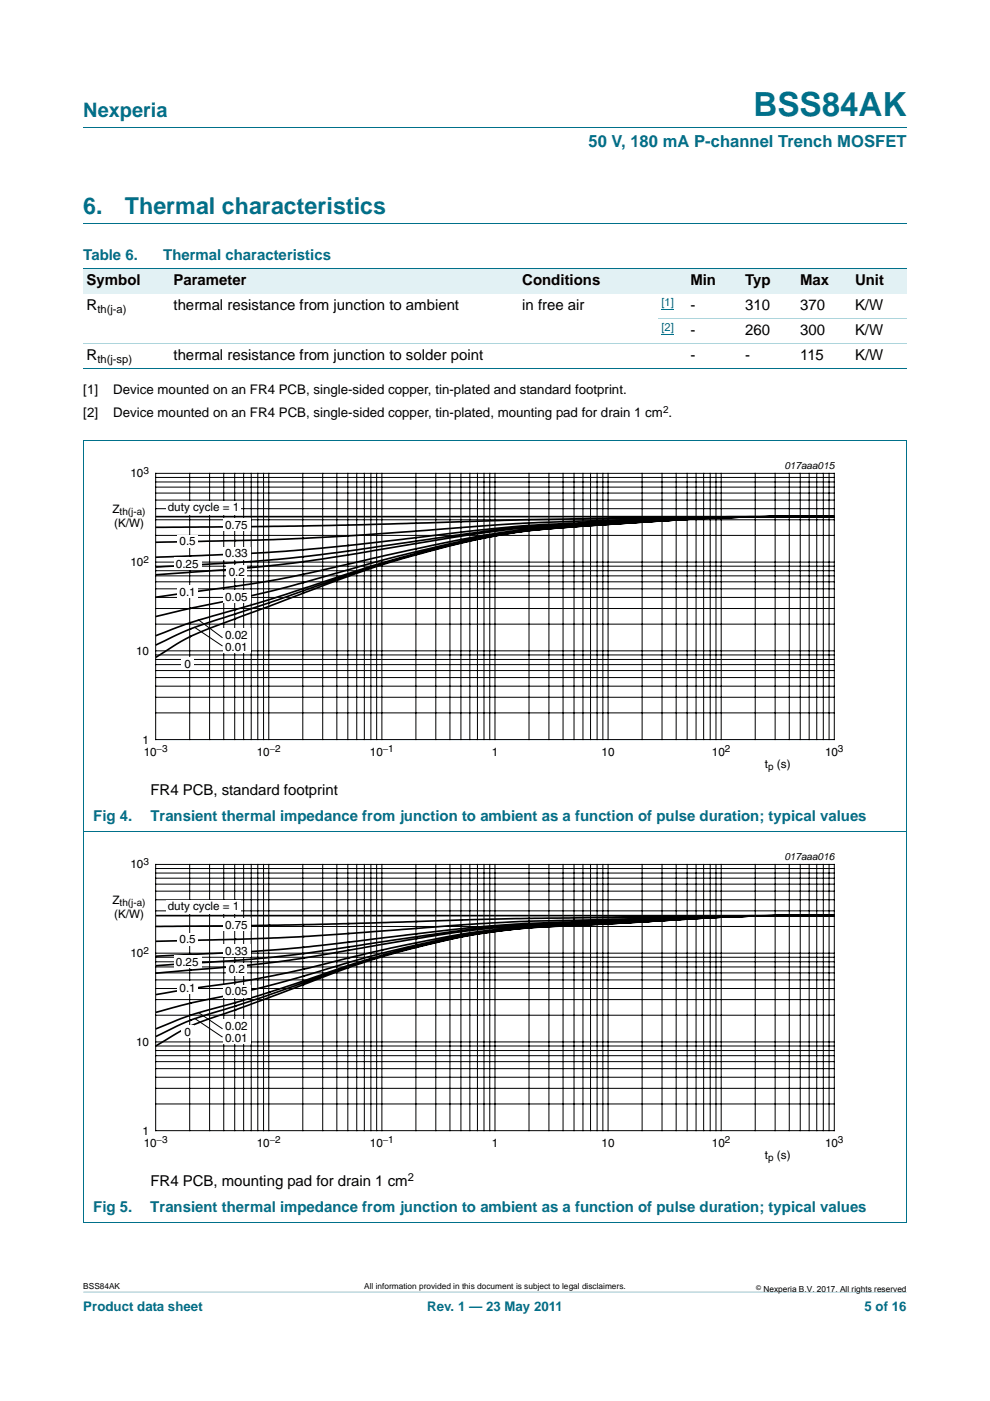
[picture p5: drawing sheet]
<svg xmlns="http://www.w3.org/2000/svg" width="210mm" height="297mm" viewBox="0 0 210 297" stroke-linecap="round" stroke-linejoin="round" font-family="sans-serif">
<path d="M17.7 273.9l174.6 .1z" fill="#00708a"/>
<path d="M17.7 27h174.6M17.7 47.4h174.6" fill="none" stroke="#00708a" stroke-width=".21"/>
<g fill="#e2f1f4">
<path d="M17.7 57h18.4v5.3h-18.4z"/>
<path d="M36.1 57h74v5.3h-74z"/>
<path d="M110.1 57h29.5v5.3h-29.5z"/>
<path d="M139.6 57h17.8v5.3h-17.8z"/>
<path d="M157.4 57h11.6v5.3h-11.6z"/>
<path d="M169 57h11.7v5.3h-11.7z"/>
<path d="M180.7 57h11.6v5.3h-11.6z"/>
</g>
<path d="M140.3 65.5h2.7M140.3 70.8h2.7" fill="none" stroke="#00f" stroke-width=".21"/>
<path d="M17.7 57h174.6M17.7 78.1h174.6M17.6 176.2h174.7M17.6 259.1h174.7M17.7 259.1v-165.8h174.6v165.8" fill="none" stroke="#00708a" stroke-width=".21"/>
<path d="M17.7 72.8h174.6M139.6 67.5h52.7" fill="none" stroke="#a5d5dc" stroke-width=".21"/>
<path d="M20.3 97.5h169.4v66.4h-169.4z" fill="none" stroke="#fff" stroke-width=".21"/>
<g fill="none" stroke="#000" stroke-width=".21">
<path d="M33 100.4h144v56.4h-144zM33 119.2h144M33 113.5h144M33 110.2h144M33 107.9h144M33 106h144M33 104.5h144M33 103.3h144M33 102.2h144M33 101.2h144M40.2 100.4v56.4M44.5 100.4v56.4"/>
<path d="M47.5 100.4v56.4M49.8 100.4v56.4M51.7 100.4v56.4M53.3 100.4v56.4M54.7 100.4v56.4M55.9 100.4v56.4M57 100.4v56.4M64.2 100.4v56.4M68.4 100.4v56.4M71.4 100.4v56.4M73.8 100.4v56.4M75.7 100.4v56.4"/>
<path d="M77.3 100.4v56.4M78.7 100.4v56.4M79.9 100.4v56.4M81 100.4v56.4M88.2 100.4v56.4M92.4 100.4v56.4M95.4 100.4v56.4M97.8 100.4v56.4M99.7 100.4v56.4M101.3 100.4v56.4M102.7 100.4v56.4M103.9 100.4v56.4"/>
<path d="M105 100.4v56.4M112.2 100.4v56.4M116.4 100.4v56.4M119.4 100.4v56.4M121.8 100.4v56.4M123.6 100.4v56.4M125.3 100.4v56.4M126.6 100.4v56.4M127.9 100.4v56.4M129 100.4v56.4M136.2 100.4v56.4M140.4 100.4v56.4"/>
<path d="M143.4 100.4v56.4M145.7 100.4v56.4M147.6 100.4v56.4M149.2 100.4v56.4M150.6 100.4v56.4M151.9 100.4v56.4M153 100.4v56.4M160.2 100.4v56.4M164.4 100.4v56.4M167.4 100.4v56.4M169.7 100.4v56.4M171.6 100.4v56.4"/>
<path d="M173.2 100.4v56.4M174.6 100.4v56.4M175.8 100.4v56.4M33 139.8h144M33 138.9h144M33 138h144M33 132.3h144M33 129h144M33 126.7h144M33 124.8h144M33 123.4h144M33 122.1h144"/>
<path d="M33 121h144M33 120h144M33 151.1h144M33 147.8h144M33 145.5h144M33 143.7h144M33 142.2h144M33 140.9h144"/>
</g>
<g fill="none" stroke="#000" stroke-width=".35">
<path d="M33.2 109.5h143.6M112.2 112.5a212.8 212.8 0 0 0-37.3 8.8l-21.2 6.9a185.8 185.8 0 0 0-20.5 6.5M112.2 112.5a206.8 206.8 0 0 0-38.4 9.4l-14.9 5.3-11.3 3.7a71.3 71.3 0 0 0-14.4 5.8M121.7 111.7l-9.5 .8M121.7 111.7a144.2 144.2 0 0 0-34.5 6.2 330.8 330.8 0 0 0-31 11l-6.8 2.5a55.3 55.3 0 0 0-16.2 7.9M136.1 110.7l-11.5 .7a168 168 0 0 0-37.4 5.8l-7 1.8-6.9 2a321.1 321.1 0 0 1-34.9 8.4l-5.2 1.3M136.1 110.7l-14.4 1M145.6 110l-22.9 1a291.2 291.2 0 0 0-36.4 4l-14.7 2.1-10.2 1.2-12 1-16.2 .9M145.6 110l-21.9 1.1a270.2 270.2 0 0 0-38.3 4.6l-16.3 2.7-10.2 1.4-11.3 1-14.4 1.1M145.6 110.1l-22.9 1.3a183.4 183.4 0 0 0-34.5 5l-16.6 3.7a283.4 283.4 0 0 1-34.1 5.9l-4.3 .6M145.6 110.1l-9.5 .6M152.8 109.8l-7.2 .3"/>
<path d="M160 109.6l-14.4 .4M160 109.6l-14.4 .5M160 109.6l-7.2 .2M176.8 109.5l-24.8 .1-30.8 .4-50.9 1.4-37.1 .4M176.8 109.5l-23.1 .1-39.2 1.2-7.8 .4-30.9 2.3-11 .6-9.5 .4-22.1 .5M176.8 109.5l-25.7 .2-28.4 1.2a392.4 392.4 0 0 0-38.2 3.6l-11.2 1.2-12.7 1.2-7.8 .5-19.6 .7M176.8 109.5l-16.8 .1"/>
</g>
<g fill="#fff">
<path d="M35.2 106.2h15.9v2.9h-15.9z"/>
<path d="M47.3 110h5.9v2.6h-5.9z"/>
<path d="M37.6 113.5h4.4v2.6h-4.4z"/>
<path d="M47.3 116h5.9v2.5h-5.9z"/>
<path d="M36.9 118.3h5.8v2.6h-5.8z"/>
<path d="M48 119.8h4.4v2.6h-4.4z"/>
<path d="M37.6 124.1h4.4v2.6h-4.4z"/>
<path d="M47.3 125.2h5.9v2.6h-5.9z"/>
<path d="M47.3 133.3h5.9v2.6h-5.9z"/>
<path d="M47.3 135.7h5.9v2.6h-5.9z"/>
<path d="M38.5 139.4h2.6v2.6h-2.6z"/>
</g>
<g fill="none" stroke="#000" stroke-width=".21">
<path d="M41.2 133l6 4M42 131.3l5.2 3.9M33 183.3h144v56.4h-144zM33 196.4h144M33 193.1h144M33 190.8h144M33 188.9h144M33 187.5h144M33 186.2h144M33 185.1h144M33 184.1h144M40.2 183.3v56.4"/>
<path d="M44.5 183.3v56.4M47.5 183.3v56.4M49.8 183.3v56.4M51.7 183.3v56.4M53.3 183.3v56.4M54.7 183.3v56.4M55.9 183.3v56.4M57 183.3v56.4M64.2 183.3v56.4M68.4 183.3v56.4M71.4 183.3v56.4M73.8 183.3v56.4"/>
<path d="M75.7 183.3v56.4M77.3 183.3v56.4M78.7 183.3v56.4M79.9 183.3v56.4M81 183.3v56.4M88.2 183.3v56.4M92.4 183.3v56.4M95.4 183.3v56.4M97.8 183.3v56.4M99.7 183.3v56.4M101.3 183.3v56.4M102.7 183.3v56.4"/>
<path d="M103.9 183.3v56.4M105 183.3v56.4M112.2 183.3v56.4M116.4 183.3v56.4M119.4 183.3v56.4M121.8 183.3v56.4M123.6 183.3v56.4M125.3 183.3v56.4M126.6 183.3v56.4M127.9 183.3v56.4M129 183.3v56.4M136.2 183.3v56.4"/>
<path d="M140.4 183.3v56.4M143.4 183.3v56.4M145.7 183.3v56.4M147.6 183.3v56.4M149.2 183.3v56.4M150.6 183.3v56.4M151.9 183.3v56.4M153 183.3v56.4M160.2 183.3v56.4M164.4 183.3v56.4M167.4 183.3v56.4M169.7 183.3v56.4"/>
<path d="M171.6 183.3v56.4M173.2 183.3v56.4M174.6 183.3v56.4M175.8 183.3v56.4M33 215.2h144M33 211.9h144M33 209.6h144M33 207.8h144M33 206.3h144M33 205h144M33 203.9h144M33 203h144"/>
<path d="M33 202.1h144M33 234.1h144M33 230.8h144M33 228.4h144M33 226.6h144M33 225.1h144M33 223.8h144M33 222.7h144M33 221.8h144M33 220.9h144"/>
</g>
<path d="M20.3 180.5h169.4v66.3h-169.4z" fill="none" stroke="#fff" stroke-width=".21"/>
<path d="M35.2 190.9h15.9v2.9h-15.9z" fill="#fff"/>
<path d="M41.2 215.9l6 4M42 214.6l5.2 3.5" fill="none" stroke="#000" stroke-width=".21"/>
<g fill="none" stroke="#000" stroke-width=".35">
<path d="M33.2 194.1h143.7M112.3 196.7a169.3 169.3 0 0 0-38.4 8l-12.4 4.2a349.4 349.4 0 0 1-21.1 6.3l-7.2 2.9M112.3 196.7a162.7 162.7 0 0 0-37.4 7.9l-18.6 6.6-11.1 3.5a54.3 54.3 0 0 0-12 5M136.2 195.4l-23.9 1.3M136.2 195.5l-12.5 .6a150.8 150.8 0 0 0-28.1 3 181.5 181.5 0 0 0-32.2 10l-17 6.2a40.4 40.4 0 0 0-11.4 5.3l-1.8 1.1M145.7 194.8l-23.9 1.2a178.1 178.1 0 0 0-37.2 4.7l-11.2 2.5a235.8 235.8 0 0 1-34 6.6l-6.2 1M145.7 194.8l-22 1.2a167.8 167.8 0 0 0-42.6 6.1l-12 3.4a241.4 241.4 0 0 1-28.7 7.2l-7.2 1.9M145.7 194.8l-9.5 .6M145.7 194.9l-9.5 .6M160.1 194.2l-49.8 1.2-12.5 .7-34.4 2.5-12.4 .5-17.8 .5M160.1 194.2l-39.4 1.3a317.8 317.8 0 0 0-37.8 3.2l-10.1 1.2a399.4 399.4 0 0 1-35.2 2.6l-4.4 .2M160.1 194.2l-36.4 1.4a268.3 268.3 0 0 0-41.7 4l-9.2 1.3a329.2 329.2 0 0 1-36.1 3.6l-3.5 .2"/>
<path d="M160.1 194.2l-8.9 .3-28.4 1.2a229.2 229.2 0 0 0-39.9 4.2l-9.5 1.7a279.2 279.2 0 0 1-35.8 4.3l-4.4 .4M160.1 194.2l-14.4 .6M160.1 194.2l-14.4 .7M176.9 194.1l-20.5 .1-47 .6-42.8 1.2-33.4 .4M176.9 194.1l-16.8 .1"/>
</g>
<g fill="#fff">
<path d="M47.3 194.7h5.9v2.5h-5.9z"/>
<path d="M37.6 197.8h4.4v2.6h-4.4z"/>
<path d="M47.3 200.3h5.9v2.6h-5.9z"/>
<path d="M36.9 202.6h5.8v2.6h-5.8z"/>
<path d="M48 204.2h4.4v2.5h-4.4z"/>
<path d="M37.6 208.1h4.4v2.6h-4.4z"/>
<path d="M47.3 208.8h5.9v2.6h-5.9z"/>
<path d="M47.3 216.2h5.9v2.6h-5.9z"/>
<path d="M47.3 218.6h5.9v2.6h-5.9z"/>
<path d="M38.5 217.4h2.6v2.5h-2.6z"/>
</g>
<text font-size="7" fill="#00708a" x="159.8" y="24.6">BSS84AK</text>
<g font-size="4.9" fill="#00708a">
<text x="17.7" y="45.4">6.</text>
<text x="26.5" y="45.4">Thermal characteristics</text>
</g>
<text font-size="4.2" fill="#00708a" x="17.7" y="24.9">Nexperia</text>
<text font-size="3.5" fill="#00708a" x="124.8" y="31.1">50 V, 180 mA P-channel Trench MOSFET</text>
<g font-size="3.2" fill="#00708a">
<text x="17.7" y="55.2">Table 6.</text>
<text x="34.6" y="55.2">Thermal characteristics</text>
<text x="19.8" y="174.1">Fig 4.</text>
<text x="31.9" y="174.1">Transient thermal impedance from junction to ambient as a function of pulse duration; typical values</text>
<text x="19.8" y="257">Fig 5.</text>
<text x="31.9" y="257">Transient thermal impedance from junction to ambient as a function of pulse duration; typical values</text>
</g>
<g font-size="3.2">
<text x="18.4" y="60.5">Symbol</text>
<text x="18.4" y="65.8">R</text>
<text x="36.8" y="60.5">Parameter</text>
<text x="36.8" y="65.8">thermal resistance from junction to ambient</text>
<text x="110.8" y="60.5">Conditions</text>
<text x="110.8" y="65.8">in free air</text>
<text x="146.4" y="60.5">Min</text>
<text x="146.4" y="65.8">-</text>
<text x="158.1" y="60.5">Typ</text>
<text x="158.1" y="65.8">310</text>
<text x="169.7" y="65.8">370</text>
<text x="169.7" y="60.5">Max</text>
<text x="181.4" y="65.8">K/W</text>
<text x="181.4" y="60.5">Unit</text>
<text x="146.4" y="71.1">-</text>
<text x="158.1" y="71.1">260</text>
<text x="169.7" y="71.1">300</text>
<text x="181.4" y="71.1">K/W</text>
<text x="18.4" y="76.4">R</text>
<text x="36.8" y="76.4">thermal resistance from junction to solder point</text>
<text x="146.4" y="76.4">-</text>
<text x="158.1" y="76.4">-</text>
<text x="169.7" y="76.4">115</text>
<text x="181.4" y="76.4">K/W</text>
<text x="31.9" y="168.5">FR4 PCB, standard footprint</text>
<text x="31.9" y="251.4">FR4 PCB, mounting pad for drain 1 cm</text>
</g>
<g font-size="2.8">
<text x="17.7" y="83.5">[1]</text>
<text x="24" y="83.5">Device mounted on an FR4 PCB, single-sided copper, tin-plated and standard footprint.</text>
<text x="17.7" y="88.5">[2]</text>
<text x="24" y="88.5">Device mounted on an FR4 PCB, single-sided copper, tin-plated, mounting pad for drain 1 cm .</text>
</g>
<g font-size="2.8" fill="#00708a">
<text x="17.7" y="277.9">Product data sheet</text>
<text x="90.6" y="277.9">Rev. 1 — 23 May 2011</text>
<text x="183.4" y="277.9">5 of 16</text>
</g>
<g font-size="2.5">
<text x="27.7" y="101.2">10</text>
<text x="23.9" y="108.7">Z</text>
<text x="24.2" y="111.7">(K/W)</text>
<text x="35.6" y="108.3">duty cycle = 1</text>
<text x="47.8" y="112.2">0.75</text>
<text x="38.1" y="115.6">0.5</text>
<text x="47.8" y="118.2">0.33</text>
<text x="27.7" y="120">10</text>
<text x="37.3" y="120.5">0.25</text>
<text x="48.5" y="122.1">0.2</text>
<text x="38.1" y="126.4">0.1</text>
<text x="47.8" y="127.4">0.05</text>
<text x="47.8" y="135.5">0.02</text>
<text x="47.8" y="137.9">0.01</text>
<text x="28.9" y="138.8">10</text>
<text x="39.1" y="141.6">0</text>
<text x="30.2" y="157.7">1</text>
<text x="30.5" y="160.2">10</text>
<text x="54.5" y="160.2">10</text>
<text x="78.5" y="160.2">10</text>
<text x="104.3" y="160.2">1</text>
<text x="127.6" y="160.2">10</text>
<text x="151" y="160.2">10</text>
<text x="175" y="160.2">10</text>
<text x="162.2" y="162.7">t</text>
<text x="164.8" y="162.7">(s)</text>
<text x="27.7" y="184.1">10</text>
<text x="23.9" y="191.7">Z</text>
<text x="24.2" y="194.7">(K/W)</text>
<text x="35.6" y="193">duty cycle = 1</text>
<text x="47.8" y="196.9">0.75</text>
<text x="27.7" y="202.9">10</text>
<text x="38.1" y="199.9">0.5</text>
<text x="47.8" y="202.5">0.33</text>
<text x="37.3" y="204.8">0.25</text>
<text x="48.5" y="206.4">0.2</text>
<text x="38.1" y="210.3">0.1</text>
<text x="47.8" y="211.1">0.05</text>
<text x="28.9" y="221.8">10</text>
<text x="39.1" y="219.6">0</text>
<text x="47.8" y="218.5">0.02</text>
<text x="47.8" y="220.9">0.01</text>
<text x="30.2" y="240.6">1</text>
<text x="30.5" y="243.1">10</text>
<text x="54.5" y="243.1">10</text>
<text x="78.5" y="243.1">10</text>
<text x="104.3" y="243.1">1</text>
<text x="127.6" y="243.1">10</text>
<text x="151" y="243.1">10</text>
<text x="162.2" y="245.6">t</text>
<text x="164.8" y="245.6">(s)</text>
<text x="175" y="243.1">10</text>
</g>
<g font-size="2.4" fill="#00f">
<text x="140.3" y="64.8">[1]</text>
<text x="140.3" y="70.1">[2]</text>
</g>
<g font-size="2.4">
<text x="20.7" y="66.4">th(j-a)</text>
<text x="20.7" y="76.9">th(j-sp)</text>
<text x="86.5" y="250.4">2</text>
</g>
<g font-size="2.1">
<text x="140.6" y="87.6">2</text>
<text x="30.4" y="100.5">3</text>
<text x="166.4" y="99.5">017aaa015</text>
<text x="25.4" y="109.2">th(j-a)</text>
<text x="30.4" y="119.3">2</text>
<text x="33.2" y="159.5">−3</text>
<text x="57.2" y="159.5">−2</text>
<text x="81.2" y="159.5">−1</text>
<text x="153.8" y="159.5">2</text>
<text x="177.7" y="159.5">3</text>
<text x="162.9" y="163.2">p</text>
<text x="30.4" y="183.4">3</text>
<text x="166.4" y="182.4">017aaa016</text>
<text x="25.4" y="192.2">th(j-a)</text>
<text x="30.4" y="202.2">2</text>
<text x="33.2" y="242.4">−3</text>
<text x="57.2" y="242.4">−2</text>
<text x="81.2" y="242.4">−1</text>
<text x="153.8" y="242.4">2</text>
<text x="177.7" y="242.4">3</text>
<text x="162.9" y="246.1">p</text>
</g>
<g font-size="1.8">
<text x="17.7" y="273.3">BSS84AK</text>
<text x="77.3" y="273.3">All information provided in this document is subject to legal disclaimers.</text>
<text x="161.9" y="273.9">Nexperia B.V. 2017. All rights reserved</text>
</g>
<text font-size="1.4" x="160.4" y="273.4">©</text>
</svg>
